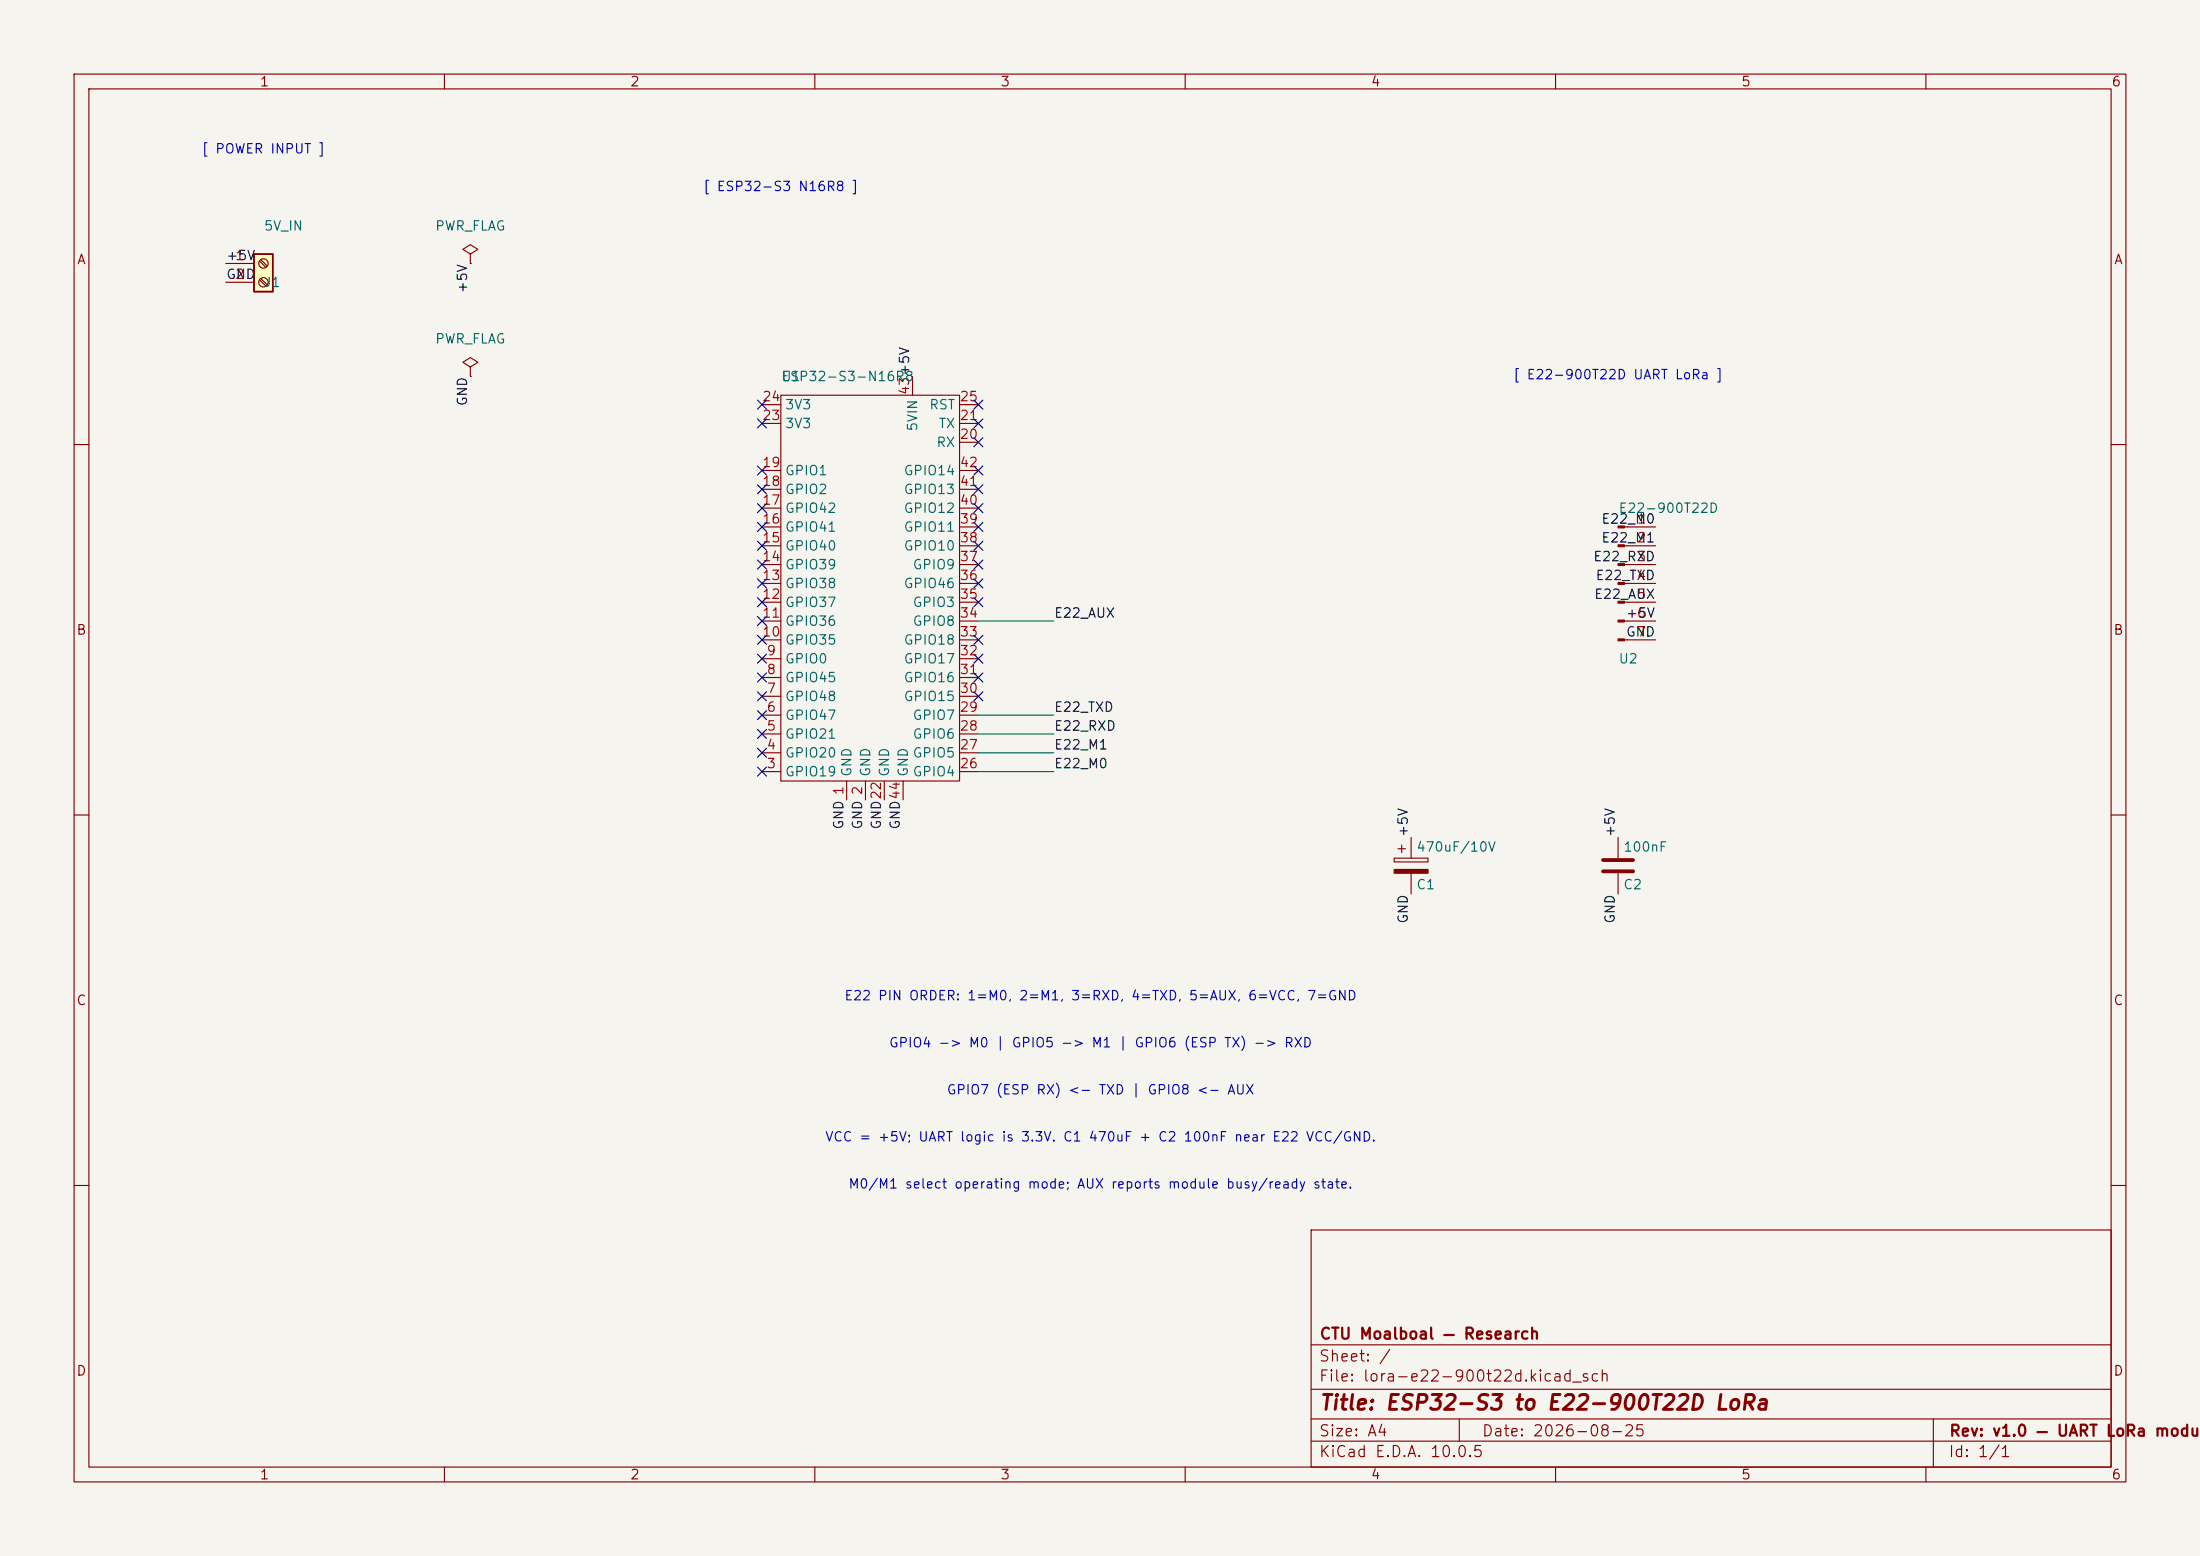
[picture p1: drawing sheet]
(kicad_sch
 (version 20250114)
 (generator "eeschema")
 (generator_version "9.0")
 (paper "A4")
 (title_block
  (title "ESP32-S3 to E22-900T22D LoRa")
  (date "2026-08-25")
  (rev "v1.0 — UART LoRa module")
  (company "CTU Moalboal — Research"))
 (lib_symbols
  (symbol "ESP32-S3-N16R8:ESP32-S3-N16R8" (exclude_from_sim no) (in_bom yes) (on_board yes)
   (in_pos_files yes)
   (duplicate_pin_numbers_are_jumpers no)
   (property "Reference" "U" (at 0 0 0) (show_name no) (do_not_autoplace no) (effects (font (size 1.27 1.27))))
   (property "Value" "" (at 0 0 0) (show_name no) (do_not_autoplace no) (effects (font (size 1.27 1.27))))
   (property "Footprint" "" (at 0 0 0) (show_name no) (do_not_autoplace no) (hide yes) (effects (font (size 1.27 1.27))))
   (property "Datasheet" "" (at 0 0 0) (show_name no) (do_not_autoplace no) (hide yes) (effects (font (size 1.27 1.27))))
   (property "Description" "" (at 0 0 0) (show_name no) (do_not_autoplace no) (hide yes) (effects (font (size 1.27 1.27))))
   (symbol "ESP32-S3-N16R8_0_0"
    (pin power_in line (at 8.89 -57.15 90) (length 2.54) (name "GND" (effects (font (size 1.27 1.27)))) (number "1" (effects (font (size 1.27 1.27)))))
    (pin power_in line (at 11.43 -57.15 90) (length 2.54) (name "GND" (effects (font (size 1.27 1.27)))) (number "2" (effects (font (size 1.27 1.27)))))
    (pin bidirectional line (at -2.54 -53.34 0) (length 2.54) (name "GPIO19" (effects (font (size 1.27 1.27)))) (number "3" (effects (font (size 1.27 1.27)))))
    (pin bidirectional line (at -2.54 -50.8 0) (length 2.54) (name "GPIO20" (effects (font (size 1.27 1.27)))) (number "4" (effects (font (size 1.27 1.27)))))
    (pin bidirectional line (at -2.54 -48.26 0) (length 2.54) (name "GPIO21" (effects (font (size 1.27 1.27)))) (number "5" (effects (font (size 1.27 1.27)))))
    (pin bidirectional line (at -2.54 -45.72 0) (length 2.54) (name "GPIO47" (effects (font (size 1.27 1.27)))) (number "6" (effects (font (size 1.27 1.27)))))
    (pin bidirectional line (at -2.54 -43.18 0) (length 2.54) (name "GPIO48" (effects (font (size 1.27 1.27)))) (number "7" (effects (font (size 1.27 1.27)))))
    (pin bidirectional line (at -2.54 -40.64 0) (length 2.54) (name "GPIO45" (effects (font (size 1.27 1.27)))) (number "8" (effects (font (size 1.27 1.27)))))
    (pin bidirectional line (at -2.54 -38.1 0) (length 2.54) (name "GPIO0" (effects (font (size 1.27 1.27)))) (number "9" (effects (font (size 1.27 1.27)))))
    (pin bidirectional line (at -2.54 -35.56 0) (length 2.54) (name "GPIO35" (effects (font (size 1.27 1.27)))) (number "10" (effects (font (size 1.27 1.27)))))
    (pin bidirectional line (at -2.54 -33.02 0) (length 2.54) (name "GPIO36" (effects (font (size 1.27 1.27)))) (number "11" (effects (font (size 1.27 1.27)))))
    (pin bidirectional line (at -2.54 -30.48 0) (length 2.54) (name "GPIO37" (effects (font (size 1.27 1.27)))) (number "12" (effects (font (size 1.27 1.27)))))
    (pin bidirectional line (at -2.54 -27.94 0) (length 2.54) (name "GPIO38" (effects (font (size 1.27 1.27)))) (number "13" (effects (font (size 1.27 1.27)))))
    (pin bidirectional line (at -2.54 -25.4 0) (length 2.54) (name "GPIO39" (effects (font (size 1.27 1.27)))) (number "14" (effects (font (size 1.27 1.27)))))
    (pin bidirectional line (at -2.54 -22.86 0) (length 2.54) (name "GPIO40" (effects (font (size 1.27 1.27)))) (number "15" (effects (font (size 1.27 1.27)))))
    (pin bidirectional line (at -2.54 -20.32 0) (length 2.54) (name "GPIO41" (effects (font (size 1.27 1.27)))) (number "16" (effects (font (size 1.27 1.27)))))
    (pin bidirectional line (at -2.54 -17.78 0) (length 2.54) (name "GPIO42" (effects (font (size 1.27 1.27)))) (number "17" (effects (font (size 1.27 1.27)))))
    (pin bidirectional line (at -2.54 -15.24 0) (length 2.54) (name "GPIO2" (effects (font (size 1.27 1.27)))) (number "18" (effects (font (size 1.27 1.27)))))
    (pin bidirectional line (at -2.54 -12.7 0) (length 2.54) (name "GPIO1" (effects (font (size 1.27 1.27)))) (number "19" (effects (font (size 1.27 1.27)))))
    (pin bidirectional line (at 26.67 -8.89 180) (length 2.54) (name "RX" (effects (font (size 1.27 1.27)))) (number "20" (effects (font (size 1.27 1.27)))))
    (pin bidirectional line (at 26.67 -6.35 180) (length 2.54) (name "TX" (effects (font (size 1.27 1.27)))) (number "21" (effects (font (size 1.27 1.27)))))
    (pin power_in line (at 13.97 -57.15 90) (length 2.54) (name "GND" (effects (font (size 1.27 1.27)))) (number "22" (effects (font (size 1.27 1.27)))))
    (pin power_out line (at -2.54 -6.35 0) (length 2.54) (name "3V3" (effects (font (size 1.27 1.27)))) (number "23" (effects (font (size 1.27 1.27)))))
    (pin power_out line (at -2.54 -3.81 0) (length 2.54) (name "3V3" (effects (font (size 1.27 1.27)))) (number "24" (effects (font (size 1.27 1.27)))))
    (pin input line (at 26.67 -3.81 180) (length 2.54) (name "RST" (effects (font (size 1.27 1.27)))) (number "25" (effects (font (size 1.27 1.27)))))
    (pin bidirectional line (at 26.67 -53.34 180) (length 2.54) (name "GPIO4" (effects (font (size 1.27 1.27)))) (number "26" (effects (font (size 1.27 1.27)))))
    (pin bidirectional line (at 26.67 -50.8 180) (length 2.54) (name "GPIO5" (effects (font (size 1.27 1.27)))) (number "27" (effects (font (size 1.27 1.27)))))
    (pin bidirectional line (at 26.67 -48.26 180) (length 2.54) (name "GPIO6" (effects (font (size 1.27 1.27)))) (number "28" (effects (font (size 1.27 1.27)))))
    (pin bidirectional line (at 26.67 -45.72 180) (length 2.54) (name "GPIO7" (effects (font (size 1.27 1.27)))) (number "29" (effects (font (size 1.27 1.27)))))
    (pin bidirectional line (at 26.67 -43.18 180) (length 2.54) (name "GPIO15" (effects (font (size 1.27 1.27)))) (number "30" (effects (font (size 1.27 1.27)))))
    (pin bidirectional line (at 26.67 -40.64 180) (length 2.54) (name "GPIO16" (effects (font (size 1.27 1.27)))) (number "31" (effects (font (size 1.27 1.27)))))
    (pin bidirectional line (at 26.67 -38.1 180) (length 2.54) (name "GPIO17" (effects (font (size 1.27 1.27)))) (number "32" (effects (font (size 1.27 1.27)))))
    (pin bidirectional line (at 26.67 -35.56 180) (length 2.54) (name "GPIO18" (effects (font (size 1.27 1.27)))) (number "33" (effects (font (size 1.27 1.27)))))
    (pin bidirectional line (at 26.67 -33.02 180) (length 2.54) (name "GPIO8" (effects (font (size 1.27 1.27)))) (number "34" (effects (font (size 1.27 1.27)))))
    (pin bidirectional line (at 26.67 -30.48 180) (length 2.54) (name "GPIO3" (effects (font (size 1.27 1.27)))) (number "35" (effects (font (size 1.27 1.27)))))
    (pin bidirectional line (at 26.67 -27.94 180) (length 2.54) (name "GPIO46" (effects (font (size 1.27 1.27)))) (number "36" (effects (font (size 1.27 1.27)))))
    (pin bidirectional line (at 26.67 -25.4 180) (length 2.54) (name "GPIO9" (effects (font (size 1.27 1.27)))) (number "37" (effects (font (size 1.27 1.27)))))
    (pin bidirectional line (at 26.67 -22.86 180) (length 2.54) (name "GPIO10" (effects (font (size 1.27 1.27)))) (number "38" (effects (font (size 1.27 1.27)))))
    (pin bidirectional line (at 26.67 -20.32 180) (length 2.54) (name "GPIO11" (effects (font (size 1.27 1.27)))) (number "39" (effects (font (size 1.27 1.27)))))
    (pin bidirectional line (at 26.67 -17.78 180) (length 2.54) (name "GPIO12" (effects (font (size 1.27 1.27)))) (number "40" (effects (font (size 1.27 1.27)))))
    (pin bidirectional line (at 26.67 -15.24 180) (length 2.54) (name "GPIO13" (effects (font (size 1.27 1.27)))) (number "41" (effects (font (size 1.27 1.27)))))
    (pin bidirectional line (at 26.67 -12.7 180) (length 2.54) (name "GPIO14" (effects (font (size 1.27 1.27)))) (number "42" (effects (font (size 1.27 1.27)))))
    (pin power_in line (at 17.78 0 270) (length 2.54) (name "5VIN" (effects (font (size 1.27 1.27)))) (number "43" (effects (font (size 1.27 1.27)))))
    (pin power_in line (at 16.51 -57.15 90) (length 2.54) (name "GND" (effects (font (size 1.27 1.27)))) (number "44" (effects (font (size 1.27 1.27))))))
   (symbol "ESP32-S3-N16R8_0_1"
    (rectangle (start 0 -2.54) (end 24.13 -54.61) (stroke (width 0) (type default)) (fill (type none))))
   (embedded_fonts no))
  (symbol "Connector:Conn_01x07_Pin"
   (pin_names
    (offset 1.016) (hide yes)) (exclude_from_sim no) (in_bom yes) (on_board yes)
   (in_pos_files yes)
   (duplicate_pin_numbers_are_jumpers no)
   (property "Reference" "J" (at 0 10.16 0) (show_name no) (do_not_autoplace no) (effects (font (size 1.27 1.27))))
   (property "Value" "Conn_01x07_Pin" (at 0 -10.16 0) (show_name no) (do_not_autoplace no) (effects (font (size 1.27 1.27))))
   (property "Footprint" "" (at 0 0 0) (show_name no) (do_not_autoplace no) (hide yes) (effects (font (size 1.27 1.27))))
   (property "Datasheet" "" (at 0 0 0) (show_name no) (do_not_autoplace no) (hide yes) (effects (font (size 1.27 1.27))))
   (property "Description" "Generic connector, single row, 01x07, script generated" (at 0 0 0) (show_name no) (do_not_autoplace no) (hide yes) (effects (font (size 1.27 1.27))))
   (property "ki_locked" "" (at 0 0 0) (show_name no) (do_not_autoplace no) (effects (font (size 1.27 1.27))))
   (symbol "Conn_01x07_Pin_1_1"
    (rectangle (start 0.8636 7.747) (end 0 7.493) (stroke (width 0.1524) (type default)) (fill (type outline)))
    (rectangle (start 0.8636 5.207) (end 0 4.953) (stroke (width 0.1524) (type default)) (fill (type outline)))
    (rectangle (start 0.8636 2.667) (end 0 2.413) (stroke (width 0.1524) (type default)) (fill (type outline)))
    (rectangle (start 0.8636 0.127) (end 0 -0.127) (stroke (width 0.1524) (type default)) (fill (type outline)))
    (rectangle (start 0.8636 -2.413) (end 0 -2.667) (stroke (width 0.1524) (type default)) (fill (type outline)))
    (rectangle (start 0.8636 -4.953) (end 0 -5.207) (stroke (width 0.1524) (type default)) (fill (type outline)))
    (rectangle (start 0.8636 -7.493) (end 0 -7.747) (stroke (width 0.1524) (type default)) (fill (type outline)))
    (polyline (pts (xy 1.27 7.62) (xy 0.8636 7.62)) (stroke (width 0.1524) (type default)) (fill (type none)))
    (polyline (pts (xy 1.27 5.08) (xy 0.8636 5.08)) (stroke (width 0.1524) (type default)) (fill (type none)))
    (polyline (pts (xy 1.27 2.54) (xy 0.8636 2.54)) (stroke (width 0.1524) (type default)) (fill (type none)))
    (polyline (pts (xy 1.27 0) (xy 0.8636 0)) (stroke (width 0.1524) (type default)) (fill (type none)))
    (polyline (pts (xy 1.27 -2.54) (xy 0.8636 -2.54)) (stroke (width 0.1524) (type default)) (fill (type none)))
    (polyline (pts (xy 1.27 -5.08) (xy 0.8636 -5.08)) (stroke (width 0.1524) (type default)) (fill (type none)))
    (polyline (pts (xy 1.27 -7.62) (xy 0.8636 -7.62)) (stroke (width 0.1524) (type default)) (fill (type none)))
    (pin passive line (at 5.08 7.62 180) (length 3.81) (name "Pin_1" (effects (font (size 1.27 1.27)))) (number "1" (effects (font (size 1.27 1.27)))))
    (pin passive line (at 5.08 5.08 180) (length 3.81) (name "Pin_2" (effects (font (size 1.27 1.27)))) (number "2" (effects (font (size 1.27 1.27)))))
    (pin passive line (at 5.08 2.54 180) (length 3.81) (name "Pin_3" (effects (font (size 1.27 1.27)))) (number "3" (effects (font (size 1.27 1.27)))))
    (pin passive line (at 5.08 0 180) (length 3.81) (name "Pin_4" (effects (font (size 1.27 1.27)))) (number "4" (effects (font (size 1.27 1.27)))))
    (pin passive line (at 5.08 -2.54 180) (length 3.81) (name "Pin_5" (effects (font (size 1.27 1.27)))) (number "5" (effects (font (size 1.27 1.27)))))
    (pin passive line (at 5.08 -5.08 180) (length 3.81) (name "Pin_6" (effects (font (size 1.27 1.27)))) (number "6" (effects (font (size 1.27 1.27)))))
    (pin passive line (at 5.08 -7.62 180) (length 3.81) (name "Pin_7" (effects (font (size 1.27 1.27)))) (number "7" (effects (font (size 1.27 1.27))))))
   (embedded_fonts no))
  (symbol "Connector:Screw_Terminal_01x02"
   (pin_names
    (offset 1.016) (hide yes)) (exclude_from_sim no) (in_bom yes) (on_board yes)
   (in_pos_files yes)
   (duplicate_pin_numbers_are_jumpers no)
   (property "Reference" "J" (at 0 2.54 0) (show_name no) (do_not_autoplace no) (effects (font (size 1.27 1.27))))
   (property "Value" "Screw_Terminal_01x02" (at 0 -5.08 0) (show_name no) (do_not_autoplace no) (effects (font (size 1.27 1.27))))
   (property "Footprint" "" (at 0 0 0) (show_name no) (do_not_autoplace no) (hide yes) (effects (font (size 1.27 1.27))))
   (property "Datasheet" "" (at 0 0 0) (show_name no) (do_not_autoplace no) (hide yes) (effects (font (size 1.27 1.27))))
   (property "Description" "Generic screw terminal, single row, 01x02, script generated (kicad-library-utils/schlib/autogen/connector/)" (at 0 0 0) (show_name no) (do_not_autoplace no) (hide yes) (effects (font (size 1.27 1.27))))
   (symbol "Screw_Terminal_01x02_1_1"
    (rectangle (start -1.27 1.27) (end 1.27 -3.81) (stroke (width 0.254) (type default)) (fill (type background)))
    (polyline (pts (xy -0.5334 0.3302) (xy 0.3302 -0.508)) (stroke (width 0.1524) (type default)) (fill (type none)))
    (polyline (pts (xy -0.5334 -2.2098) (xy 0.3302 -3.048)) (stroke (width 0.1524) (type default)) (fill (type none)))
    (polyline (pts (xy -0.3556 0.508) (xy 0.508 -0.3302)) (stroke (width 0.1524) (type default)) (fill (type none)))
    (polyline (pts (xy -0.3556 -2.032) (xy 0.508 -2.8702)) (stroke (width 0.1524) (type default)) (fill (type none)))
    (circle (center 0 0) (radius 0.635) (stroke (width 0.1524) (type default)) (fill (type none)))
    (circle (center 0 -2.54) (radius 0.635) (stroke (width 0.1524) (type default)) (fill (type none)))
    (pin passive line (at -5.08 0 0) (length 3.81) (name "Pin_1" (effects (font (size 1.27 1.27)))) (number "1" (effects (font (size 1.27 1.27)))))
    (pin passive line (at -5.08 -2.54 0) (length 3.81) (name "Pin_2" (effects (font (size 1.27 1.27)))) (number "2" (effects (font (size 1.27 1.27))))))
   (embedded_fonts no))
  (symbol "Device:C_Polarized"
   (pin_numbers (hide yes))
   (pin_names
    (offset 0.254)) (exclude_from_sim no) (in_bom yes) (on_board yes)
   (in_pos_files yes)
   (duplicate_pin_numbers_are_jumpers no)
   (property "Reference" "C" (at 0.635 2.54 0) (show_name no) (do_not_autoplace no) (effects (font (size 1.27 1.27)) (justify left)))
   (property "Value" "C_Polarized" (at 0.635 -2.54 0) (show_name no) (do_not_autoplace no) (effects (font (size 1.27 1.27)) (justify left)))
   (property "Footprint" "" (at 0.9652 -3.81 0) (show_name no) (do_not_autoplace no) (hide yes) (effects (font (size 1.27 1.27))))
   (property "Datasheet" "" (at 0 0 0) (show_name no) (do_not_autoplace no) (hide yes) (effects (font (size 1.27 1.27))))
   (property "Description" "Polarized capacitor" (at 0 0 0) (show_name no) (do_not_autoplace no) (hide yes) (effects (font (size 1.27 1.27))))
   (symbol "C_Polarized_0_1"
    (rectangle (start -2.286 0.508) (end 2.286 1.016) (stroke (width 0) (type default)) (fill (type none)))
    (polyline (pts (xy -1.778 2.286) (xy -0.762 2.286)) (stroke (width 0) (type default)) (fill (type none)))
    (polyline (pts (xy -1.27 2.794) (xy -1.27 1.778)) (stroke (width 0) (type default)) (fill (type none)))
    (rectangle (start 2.286 -0.508) (end -2.286 -1.016) (stroke (width 0) (type default)) (fill (type outline))))
   (symbol "C_Polarized_1_1"
    (pin passive line (at 0 3.81 270) (length 2.794) (name "" (effects (font (size 1.27 1.27)))) (number "1" (effects (font (size 1.27 1.27)))))
    (pin passive line (at 0 -3.81 90) (length 2.794) (name "" (effects (font (size 1.27 1.27)))) (number "2" (effects (font (size 1.27 1.27))))))
   (embedded_fonts no))
  (symbol "Device:C"
   (pin_numbers (hide yes))
   (pin_names
    (offset 0.254)) (exclude_from_sim no) (in_bom yes) (on_board yes)
   (in_pos_files yes)
   (duplicate_pin_numbers_are_jumpers no)
   (property "Reference" "C" (at 0.635 2.54 0) (show_name no) (do_not_autoplace no) (effects (font (size 1.27 1.27)) (justify left)))
   (property "Value" "C" (at 0.635 -2.54 0) (show_name no) (do_not_autoplace no) (effects (font (size 1.27 1.27)) (justify left)))
   (property "Footprint" "" (at 0.9652 -3.81 0) (show_name no) (do_not_autoplace no) (hide yes) (effects (font (size 1.27 1.27))))
   (property "Datasheet" "" (at 0 0 0) (show_name no) (do_not_autoplace no) (hide yes) (effects (font (size 1.27 1.27))))
   (property "Description" "Unpolarized capacitor" (at 0 0 0) (show_name no) (do_not_autoplace no) (hide yes) (effects (font (size 1.27 1.27))))
   (symbol "C_0_1"
    (polyline (pts (xy -2.032 0.762) (xy 2.032 0.762)) (stroke (width 0.508) (type default)) (fill (type none)))
    (polyline (pts (xy -2.032 -0.762) (xy 2.032 -0.762)) (stroke (width 0.508) (type default)) (fill (type none))))
   (symbol "C_1_1"
    (pin passive line (at 0 3.81 270) (length 2.794) (name "" (effects (font (size 1.27 1.27)))) (number "1" (effects (font (size 1.27 1.27)))))
    (pin passive line (at 0 -3.81 90) (length 2.794) (name "" (effects (font (size 1.27 1.27)))) (number "2" (effects (font (size 1.27 1.27))))))
   (embedded_fonts no))
  (symbol "power:PWR_FLAG"
   (power global)
   (pin_numbers (hide yes))
   (pin_names
    (offset 0) (hide yes)) (exclude_from_sim no) (in_bom yes) (on_board yes)
   (in_pos_files yes)
   (duplicate_pin_numbers_are_jumpers no)
   (property "Reference" "#FLG" (at 0 1.905 0) (show_name no) (do_not_autoplace no) (hide yes) (effects (font (size 1.27 1.27))))
   (property "Value" "PWR_FLAG" (at 0 3.81 0) (show_name no) (do_not_autoplace no) (effects (font (size 1.27 1.27))))
   (property "Footprint" "" (at 0 0 0) (show_name no) (do_not_autoplace no) (hide yes) (effects (font (size 1.27 1.27))))
   (property "Datasheet" "" (at 0 0 0) (show_name no) (do_not_autoplace no) (hide yes) (effects (font (size 1.27 1.27))))
   (property "Description" "Special symbol for telling ERC where power comes from" (at 0 0 0) (show_name no) (do_not_autoplace no) (hide yes) (effects (font (size 1.27 1.27))))
   (symbol "PWR_FLAG_0_0"
    (pin power_out line (at 0 0 90) (length 0) (name "" (effects (font (size 1.27 1.27)))) (number "1" (effects (font (size 1.27 1.27))))))
   (symbol "PWR_FLAG_0_1"
    (polyline (pts (xy 0 0) (xy 0 1.27) (xy -1.016 1.905) (xy 0 2.54) (xy 1.016 1.905) (xy 0 1.27)) (stroke (width 0) (type default)) (fill (type none))))
   (embedded_fonts no)))
 (symbol
  (lib_id "ESP32-S3-N16R8:ESP32-S3-N16R8")
  (at 105.41 50.8 0)
  (unit 1)
  (exclude_from_sim no)
  (in_bom yes)
  (on_board yes)
  (dnp no)
  (fields_autoplaced no)
  (property "Reference" "U1" (at 105.41 50.8 0.0000) (effects (font (size 1.27 1.27)) (justify left)))
  (property "Value" "ESP32-S3-N16R8" (at 105.41 50.8 0.0000) (effects (font (size 1.27 1.27)) (justify left)))
  (pin "1")
  (pin "2")
  (pin "3")
  (pin "4")
  (pin "5")
  (pin "6")
  (pin "7")
  (pin "8")
  (pin "9")
  (pin "10")
  (pin "11")
  (pin "12")
  (pin "13")
  (pin "14")
  (pin "15")
  (pin "16")
  (pin "17")
  (pin "18")
  (pin "19")
  (pin "20")
  (pin "21")
  (pin "22")
  (pin "23")
  (pin "24")
  (pin "25")
  (pin "26")
  (pin "27")
  (pin "28")
  (pin "29")
  (pin "30")
  (pin "31")
  (pin "32")
  (pin "33")
  (pin "34")
  (pin "35")
  (pin "36")
  (pin "37")
  (pin "38")
  (pin "39")
  (pin "40")
  (pin "41")
  (pin "42")
  (pin "43")
  (pin "44"))
 (symbol
  (lib_id "Connector:Conn_01x07_Pin")
  (at 218.44 78.74 0)
  (unit 1)
  (exclude_from_sim no)
  (in_bom yes)
  (on_board yes)
  (dnp no)
  (fields_autoplaced no)
  (property "Reference" "U2" (at 218.44 88.9 0.0000) (effects (font (size 1.27 1.27)) (justify left)))
  (property "Value" "E22-900T22D" (at 218.44 68.58 0.0000) (effects (font (size 1.27 1.27)) (justify left)))
  (pin "1")
  (pin "2")
  (pin "3")
  (pin "4")
  (pin "5")
  (pin "6")
  (pin "7"))
 (symbol
  (lib_id "Connector:Screw_Terminal_01x02")
  (at 35.56 35.56 0)
  (unit 1)
  (exclude_from_sim no)
  (in_bom yes)
  (on_board yes)
  (dnp no)
  (fields_autoplaced no)
  (property "Reference" "J1" (at 35.56 38.1 0.0000) (effects (font (size 1.27 1.27)) (justify left)))
  (property "Value" "5V_IN" (at 35.56 30.48 0.0000) (effects (font (size 1.27 1.27)) (justify left)))
  (pin "1")
  (pin "2"))
 (symbol
  (lib_id "Device:C_Polarized")
  (at 190.5 116.84 0)
  (unit 1)
  (exclude_from_sim no)
  (in_bom yes)
  (on_board yes)
  (dnp no)
  (fields_autoplaced no)
  (property "Reference" "C1" (at 191.135 119.38 0.0000) (effects (font (size 1.27 1.27)) (justify left)))
  (property "Value" "470uF/10V" (at 191.135 114.3 0.0000) (effects (font (size 1.27 1.27)) (justify left)))
  (pin "1")
  (pin "2"))
 (symbol
  (lib_id "Device:C")
  (at 218.44 116.84 0)
  (unit 1)
  (exclude_from_sim no)
  (in_bom yes)
  (on_board yes)
  (dnp no)
  (fields_autoplaced no)
  (property "Reference" "C2" (at 219.075 119.38 0.0000) (effects (font (size 1.27 1.27)) (justify left)))
  (property "Value" "100nF" (at 219.075 114.3 0.0000) (effects (font (size 1.27 1.27)) (justify left)))
  (pin "1")
  (pin "2"))
 (symbol
  (lib_id "power:PWR_FLAG")
  (at 63.5 35.56 0)
  (unit 1)
  (exclude_from_sim no)
  (in_bom yes)
  (on_board yes)
  (dnp no)
  (fields_autoplaced no)
  (property "Reference" "#FLG01" (at 63.5 37.465 0.0000) (effects (font (size 1.27 1.27)) (justify left) (hide yes)))
  (property "Value" "PWR_FLAG" (at 63.5 30.48 0) (effects (font (size 1.27 1.27))))
  (pin "1"))
 (symbol
  (lib_id "power:PWR_FLAG")
  (at 63.5 50.8 0)
  (unit 1)
  (exclude_from_sim no)
  (in_bom yes)
  (on_board yes)
  (dnp no)
  (fields_autoplaced no)
  (property "Reference" "#FLG02" (at 63.5 52.705 0.0000) (effects (font (size 1.27 1.27)) (justify left) (hide yes)))
  (property "Value" "PWR_FLAG" (at 63.5 45.72 0) (effects (font (size 1.27 1.27))))
  (pin "1"))
 (wire
  (pts (xy 132.08 104.14) (xy 142.24 104.14))
  (stroke (width 0) (type default)))
 (wire
  (pts (xy 132.08 101.6) (xy 142.24 101.6))
  (stroke (width 0) (type default)))
 (wire
  (pts (xy 132.08 99.06) (xy 142.24 99.06))
  (stroke (width 0) (type default)))
 (wire
  (pts (xy 132.08 96.52) (xy 142.24 96.52))
  (stroke (width 0) (type default)))
 (wire
  (pts (xy 132.08 83.82) (xy 142.24 83.82))
  (stroke (width 0) (type default)))
 (label "+5V"
  (at 30.48 35.56 180)
  (effects (font (size 1.27 1.27)) (justify left bottom)))
 (label "+5V"
  (at 63.5 35.56 270)
  (effects (font (size 1.27 1.27)) (justify right bottom)))
 (label "+5V"
  (at 123.19 50.8 90)
  (effects (font (size 1.27 1.27)) (justify left bottom)))
 (label "+5V"
  (at 223.52 83.82 0.0000)
  (effects (font (size 1.27 1.27)) (justify right bottom)))
 (label "+5V"
  (at 190.5 113.03 90)
  (effects (font (size 1.27 1.27)) (justify left bottom)))
 (label "+5V"
  (at 218.44 113.03 90)
  (effects (font (size 1.27 1.27)) (justify left bottom)))
 (label "GND"
  (at 30.48 38.1 180)
  (effects (font (size 1.27 1.27)) (justify left bottom)))
 (label "GND"
  (at 63.5 50.8 270)
  (effects (font (size 1.27 1.27)) (justify right bottom)))
 (label "GND"
  (at 114.3 107.95 270)
  (effects (font (size 1.27 1.27)) (justify right bottom)))
 (label "GND"
  (at 116.84 107.95 270)
  (effects (font (size 1.27 1.27)) (justify right bottom)))
 (label "GND"
  (at 119.38 107.95 270)
  (effects (font (size 1.27 1.27)) (justify right bottom)))
 (label "GND"
  (at 121.92 107.95 270)
  (effects (font (size 1.27 1.27)) (justify right bottom)))
 (label "GND"
  (at 223.52 86.36 0.0000)
  (effects (font (size 1.27 1.27)) (justify right bottom)))
 (label "GND"
  (at 190.5 120.65 270)
  (effects (font (size 1.27 1.27)) (justify right bottom)))
 (label "GND"
  (at 218.44 120.65 270)
  (effects (font (size 1.27 1.27)) (justify right bottom)))
 (label "E22_M0"
  (at 223.52 71.12 0.0000)
  (effects (font (size 1.27 1.27)) (justify right bottom)))
 (label "E22_M0"
  (at 142.24 104.14 0)
  (effects (font (size 1.27 1.27)) (justify left bottom)))
 (label "E22_M1"
  (at 223.52 73.66 0.0000)
  (effects (font (size 1.27 1.27)) (justify right bottom)))
 (label "E22_M1"
  (at 142.24 101.6 0)
  (effects (font (size 1.27 1.27)) (justify left bottom)))
 (label "E22_RXD"
  (at 223.52 76.2 0.0000)
  (effects (font (size 1.27 1.27)) (justify right bottom)))
 (label "E22_RXD"
  (at 142.24 99.06 0)
  (effects (font (size 1.27 1.27)) (justify left bottom)))
 (label "E22_TXD"
  (at 223.52 78.74 0.0000)
  (effects (font (size 1.27 1.27)) (justify right bottom)))
 (label "E22_TXD"
  (at 142.24 96.52 0)
  (effects (font (size 1.27 1.27)) (justify left bottom)))
 (label "E22_AUX"
  (at 223.52 81.28 0.0000)
  (effects (font (size 1.27 1.27)) (justify right bottom)))
 (label "E22_AUX"
  (at 142.24 83.82 0)
  (effects (font (size 1.27 1.27)) (justify left bottom)))
 (no_connect
  (at 102.87 104.14))
 (no_connect
  (at 102.87 101.6))
 (no_connect
  (at 102.87 99.06))
 (no_connect
  (at 102.87 96.52))
 (no_connect
  (at 102.87 93.98))
 (no_connect
  (at 102.87 91.44))
 (no_connect
  (at 102.87 88.9))
 (no_connect
  (at 102.87 86.36))
 (no_connect
  (at 102.87 83.82))
 (no_connect
  (at 102.87 81.28))
 (no_connect
  (at 102.87 78.74))
 (no_connect
  (at 102.87 76.2))
 (no_connect
  (at 102.87 73.66))
 (no_connect
  (at 102.87 71.12))
 (no_connect
  (at 102.87 68.58))
 (no_connect
  (at 102.87 66.04))
 (no_connect
  (at 102.87 63.5))
 (no_connect
  (at 132.08 59.69))
 (no_connect
  (at 132.08 57.15))
 (no_connect
  (at 102.87 57.15))
 (no_connect
  (at 102.87 54.61))
 (no_connect
  (at 132.08 54.61))
 (no_connect
  (at 132.08 93.98))
 (no_connect
  (at 132.08 91.44))
 (no_connect
  (at 132.08 88.9))
 (no_connect
  (at 132.08 86.36))
 (no_connect
  (at 132.08 81.28))
 (no_connect
  (at 132.08 78.74))
 (no_connect
  (at 132.08 76.2))
 (no_connect
  (at 132.08 73.66))
 (no_connect
  (at 132.08 71.12))
 (no_connect
  (at 132.08 68.58))
 (no_connect
  (at 132.08 66.04))
 (no_connect
  (at 132.08 63.5))
 (text "[ POWER INPUT ]"
  (exclude_from_sim no)
  (at 35.56 20.32 0.0000)
  (effects (font (size 1.27 1.27))))
 (text "[ ESP32-S3 N16R8 ]"
  (exclude_from_sim no)
  (at 105.41 25.4 0.0000)
  (effects (font (size 1.27 1.27))))
 (text "[ E22-900T22D UART LoRa ]"
  (exclude_from_sim no)
  (at 218.44 50.8 0.0000)
  (effects (font (size 1.27 1.27))))
 (text "E22 PIN ORDER: 1=M0, 2=M1, 3=RXD, 4=TXD, 5=AUX, 6=VCC, 7=GND"
  (exclude_from_sim no)
  (at 148.59 134.62 0.0000)
  (effects (font (size 1.27 1.27))))
 (text "GPIO4 -> M0 | GPIO5 -> M1 | GPIO6 (ESP TX) -> RXD"
  (exclude_from_sim no)
  (at 148.59 140.97 0.0000)
  (effects (font (size 1.27 1.27))))
 (text "GPIO7 (ESP RX) <- TXD | GPIO8 <- AUX"
  (exclude_from_sim no)
  (at 148.59 147.32 0.0000)
  (effects (font (size 1.27 1.27))))
 (text "VCC = +5V; UART logic is 3.3V. C1 470uF + C2 100nF near E22 VCC/GND."
  (exclude_from_sim no)
  (at 148.59 153.67 0.0000)
  (effects (font (size 1.27 1.27))))
 (text "M0/M1 select operating mode; AUX reports module busy/ready state."
  (exclude_from_sim no)
  (at 148.59 160.02 0.0000)
  (effects (font (size 1.27 1.27))))
 (sheet_instances
  (path ""
   (page "1")))
 (embedded_fonts no))
